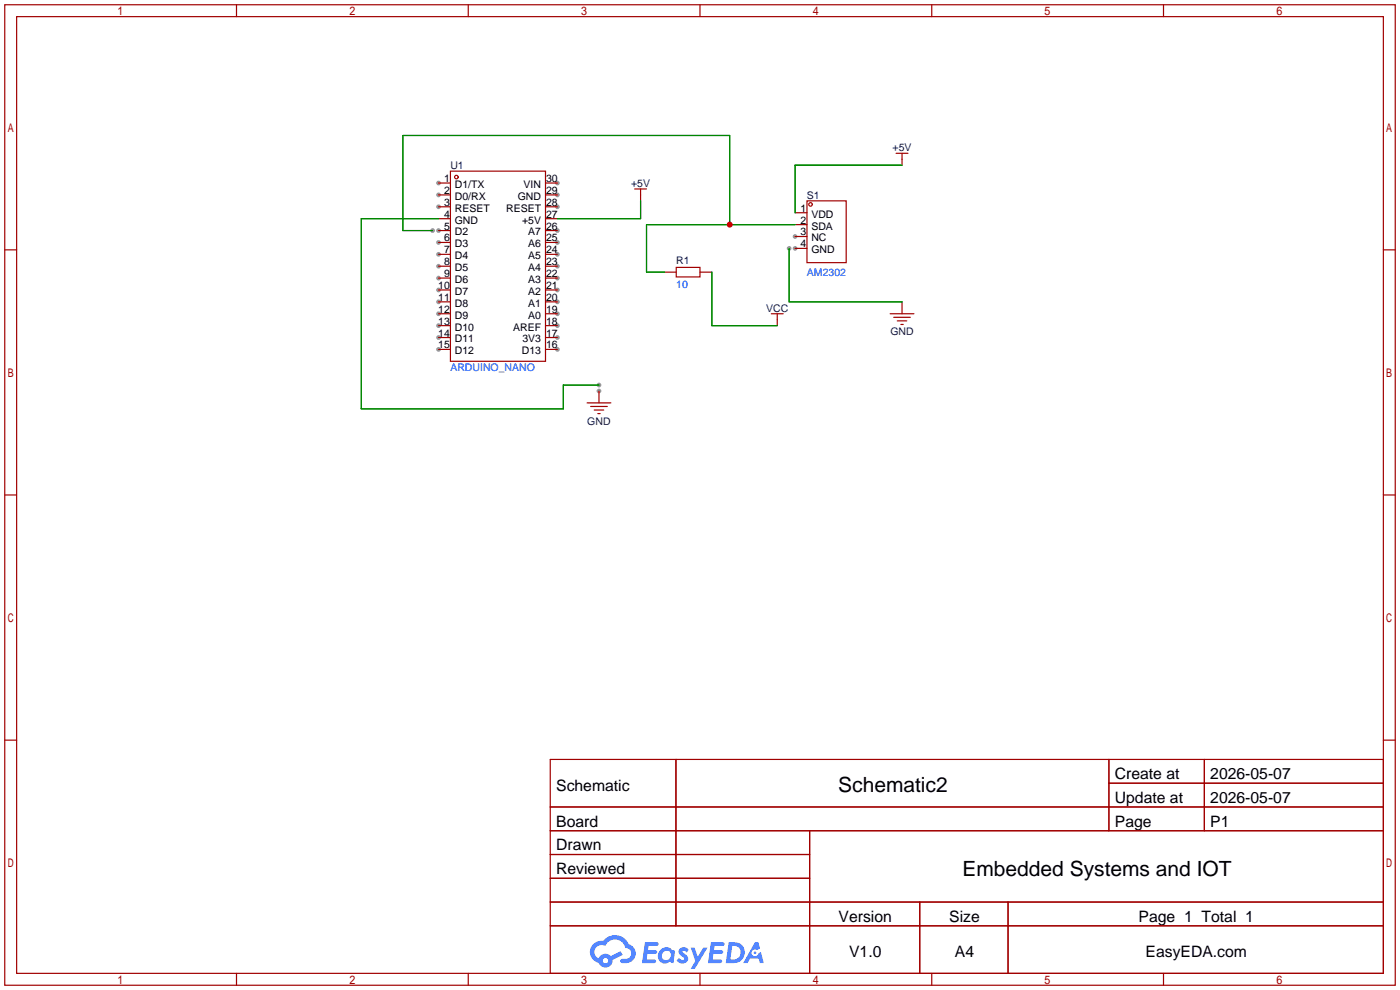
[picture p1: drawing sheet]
<svg xmlns="http://www.w3.org/2000/svg" width="299mm" height="212mm" viewBox="0 0 299 212" stroke-linecap="round" stroke-linejoin="round" font-family="sans-serif">
<g fill="#999">
<circle cx="169.9" cy="50.5" r=".51"/>
<circle cx="169.9" cy="53.1" r=".51"/>
<circle cx="128" cy="83.6" r=".51"/>
<circle cx="93.7" cy="39.1" r=".51"/>
<circle cx="93.7" cy="41.7" r=".51"/>
<circle cx="93.7" cy="44.2" r=".51"/>
<circle cx="93.7" cy="49.3" r=".51"/>
<circle cx="93.7" cy="51.8" r=".51"/>
<circle cx="93.7" cy="54.4" r=".51"/>
<circle cx="93.7" cy="56.9" r=".51"/>
<circle cx="93.7" cy="59.4" r=".51"/>
<circle cx="93.7" cy="62" r=".51"/>
<circle cx="93.7" cy="64.5" r=".51"/>
<circle cx="93.7" cy="67.1" r=".51"/>
<circle cx="93.7" cy="69.6" r=".51"/>
<circle cx="93.7" cy="72.1" r=".51"/>
<circle cx="93.7" cy="74.7" r=".51"/>
<circle cx="119.1" cy="74.7" r=".51"/>
<circle cx="119.1" cy="72.1" r=".51"/>
<circle cx="119.1" cy="69.6" r=".51"/>
<circle cx="119.1" cy="67.1" r=".51"/>
<circle cx="119.1" cy="64.5" r=".51"/>
<circle cx="119.1" cy="62" r=".51"/>
<circle cx="119.1" cy="59.4" r=".51"/>
<circle cx="119.1" cy="56.9" r=".51"/>
<circle cx="119.1" cy="54.4" r=".51"/>
<circle cx="119.1" cy="51.8" r=".51"/>
<circle cx="119.1" cy="49.3" r=".51"/>
<circle cx="119.1" cy="44.2" r=".51"/>
<circle cx="119.1" cy="41.7" r=".51"/>
<circle cx="119.1" cy="39.1" r=".51"/>
<circle cx="128" cy="82.3" r=".51"/>
<circle cx="168.7" cy="53.1" r=".51"/>
<circle cx="92.5" cy="49.3" r=".51"/>
</g>
<g fill="none" stroke="#a10000" stroke-width=".25">
<path d="M1 1h297.2v209.6h-297.2zM3.6 3.6h292.1v204.4h-292.1zM50.5 1v2.6M100.1 1v2.6M149.6 1v2.6M199.1 1v2.6M248.7 1v2.6M1 53.4h2.6M295.7 53.4h2.5M1 105.8h2.6M295.7 105.8h2.5M1 158.2h2.6"/>
<path d="M295.7 158.2h2.5M117.6 162.3h178.1v45.7h-178.1zM117.6 172.5h178.1M117.6 177.5h178.1M144.5 162.3v35.6M173 177.5v30.5M237 162.3v15.2M237 167.4h58.7M257.4 162.3v15.2M117.6 182.6h55.4M117.6 192.8h178.1M117.6 187.7h55.4"/>
<path d="M117.6 197.9h178.1M196.6 192.8v15.2M215.4 192.8v15.2M50.5 208v2.6M100.1 208v2.6M149.6 208v2.6M199.1 208v2.6M248.7 208v2.6"/>
</g>
<g fill="#5487ff">
<path d="M145.3 202.7a1.3 1.3 0 0 1 1.9 .3l-.4 .6a.54 .54 0 0 0-.9-.2l.1 .2a1.34 1.34 0 0 1 .9 1.8 1.47 1.47 0 0 1-2.3-.1l.5-.6 .8 .5a.31 .31 0 0 0 .4-.3 .31 .31 0 0 0-.3-.4 1.12 1.12 0 0 1-.7-1.8z"/>
<path d="M147.6 202.5h.9l.6 2 1.2-2h.9l-2.7 4.6h-.9l1-1.7z"/>
<path d="M137.8 201.4h1.7a1.31 1.31 0 0 1 1.2 .2 .4 .4 0 0 1-.3 .5l-1.8 .1-.1 .9h1.6a.4 .4 0 0 1 .4 .4 .4 .4 0 0 1-.5 .4h-1.6l-.2 1.2h1.4a.46 .46 0 0 1 .5 0 .46 .46 0 0 1 .1 .5l-.4 .2h-2.6z"/>
<path d="M151.9 201.4h1.7a1.32 1.32 0 0 1 1.2 .2 .39 .39 0 0 1-.3 .5l-1.8 .1-.1 .9h1.6a.4 .4 0 0 1 .4 .4 .4 .4 0 0 1-.4 .4h-1.7l-.2 1.2h1.4a.46 .46 0 0 1 .5 0 .46 .46 0 0 1 .1 .5l-.4 .2h-2.6z"/>
<path d="M161.3 201.4h.8l.3 1.3-.6 .4a.75 .75 0 0 0-1.1 .3 .75 .75 0 0 0 .5 1 .75 .75 0 0 0 .9-.7l.5-.2 .6 2.3h-.8l-.3-.9h-1.8l-.5 .9h-1z"/>
<path d="M155.7 201.4l-.6 4.4h1.5a2.27 2.27 0 0 0 2.6-2.2 2.27 2.27 0 0 0-2.7-2.2zM156.5 202.1a1.5 1.5 0 0 1 1.8 1.6 1.5 1.5 0 0 1-1.9 1.4h-.3z"/>
<path d="M141.2 203a1.6 1.6 0 0 0-.3 2.3 1.6 1.6 0 0 0 2.3 .2l.7 .3 .3-2.4-.1-.3-.5-.1a1.58 1.58 0 0 0-2.4 0zM141.8 203.5a.98 .98 0 0 1 1.6 .4 .98 .98 0 0 1-1.1 1.3 .94 .94 0 0 1-.9-.7 .94 .94 0 0 1 .4-1z"/>
<path d="M126.8 201.8a2.37 2.37 0 0 0 1.1 4 1.54 1.54 0 0 0 1.8 1 1.54 1.54 0 0 0 1.2-1.6l2.2-1.1-.5-.8-2 1a1.57 1.57 0 0 0-2.7 .5 1.5 1.5 0 0 1-.7-2.1 1.5 1.5 0 0 1 2.2-.5 2.23 2.23 0 0 1 2.3-1.4 2.23 2.23 0 0 1 2 1.8 1.16 1.16 0 0 1 1.2 1.1 1.16 1.16 0 0 1-1.1 1.2h-.7a.47 .47 0 0 0-.5 .4 .47 .47 0 0 0 .4 .5 2.17 2.17 0 0 0 2.5-.9 2.17 2.17 0 0 0-.3-2.7l-.8-.4a3.2 3.2 0 0 0-5.5-.7l-1.1 .1zM128.8 205.3a.6 .6 0 0 1 1.2 0 .6 .6 0 0 1-1.2 0z"/>
<circle cx="161.4" cy="203.6" r=".28"/>
</g>
<g fill="none" stroke="#a10000" stroke-width=".25">
<path d="M93.7 39.1h2.6M96.3 36.6h20.3v40.6h-20.3zM116.6 39.1h2.5M191.5 32.8h2.6M192.8 32.8v2.5M93.7 41.7h2.6M93.7 44.2h2.6M93.7 46.7h2.6M93.7 49.3h2.6M93.7 51.8h2.6M93.7 54.4h2.6M93.7 56.9h2.6"/>
<path d="M93.7 59.4h2.6M116.6 41.7h2.5M116.6 44.2h2.5M116.6 46.7h2.5M116.6 49.3h2.5M116.6 51.8h2.5M116.6 54.4h2.5M116.6 56.9h2.5M116.6 59.4h2.5M135.6 40.4h2.6M136.9 40.4v2.5M142 58.2h2.5"/>
<path d="M144.5 57.2h5.1v2h-5.1zM149.6 58.2h2.5M169.9 45.5h2.6M169.9 48h2.6M169.9 50.5h2.6M169.9 53.1h2.6M172.5 42.9h8.3v13.2h-8.3zM93.7 62h2.6M93.7 64.5h2.6M93.7 67.1h2.6M93.7 69.6h2.6M93.7 72.1h2.6"/>
<path d="M93.7 74.7h2.6M116.6 62h2.5M116.6 64.5h2.5M116.6 67.1h2.5M116.6 69.6h2.5M116.6 72.1h2.5M116.6 74.7h2.5M164.8 67.1h2.6M166.1 67.1v2.5M190.2 67.1h5.1M191 67.8h3.6M191.8 68.6h2"/>
<path d="M192.5 69.3h.5M192.8 64.5v2.6M125.5 86.1h5.1M126.2 86.9h3.6M127 87.6h2M127.8 88.4h.5M128 83.6v2.5"/>
<circle cx="97.5" cy="37.8" r=".38"/>
<circle cx="173.2" cy="43.7" r=".38"/>
</g>
<path d="M192.8 35.3h-22.9v10.2M93.7 46.7h-16.5v40.7h43.2v-5.1h7.6M136.9 42.9v3.8h-17.8M152.1 58.2v11.4h14M156 48v-19h-69.9v20.3h6.4M168.7 53.1v11.4h24.1M169.9 48h-31.7v10.2h3.8" fill="none" stroke="#008700" stroke-width=".25"/>
<circle cx="156" cy="48" r=".63" fill="#c00"/>
<g font-size="4.5">
<text x="179.2" y="169.4">Schematic2</text>
<text x="205.7" y="187.1">Embedded Systems and IOT</text>
</g>
<g font-size="3.4">
<text x="238.3" y="166.5">Create at</text>
<text x="258.7" y="166.5">2026-05-07</text>
<text x="118.9" y="169">Schematic</text>
<text x="238.3" y="171.6">Update at</text>
<text x="258.7" y="171.6">2026-05-07</text>
<text x="118.9" y="176.6">Board</text>
<text x="238.3" y="176.6">Page</text>
<text x="258.7" y="176.6">P1</text>
<text x="118.9" y="181.7">Drawn</text>
<text x="118.9" y="186.8">Reviewed</text>
<text x="179.2" y="197">Version</text>
<text x="202.9" y="197">Size</text>
<text x="243.3" y="197">Page 1 Total 1</text>
<text x="181.5" y="204.6">V1.0</text>
<text x="204.1" y="204.6">A4</text>
<text x="244.8" y="204.6">EasyEDA.com</text>
</g>
<g font-size="2.2" fill="#000080">
<text x="190.8" y="32.3">+5V</text>
<text x="96.3" y="36.1">U1</text>
<text x="134.9" y="39.9">+5V</text>
<text x="172.5" y="42.5">S1</text>
<text x="144.5" y="56.4">R1</text>
<text x="163.7" y="66.6">VCC</text>
<text x="190.3" y="71.7">GND</text>
<text x="125.5" y="90.7">GND</text>
</g>
<g font-size="2.2">
<text x="94.9" y="38.9">1</text>
<text x="94.9" y="41.4">2</text>
<text x="97.2" y="40.2">D1/TX</text>
<text x="111.9" y="40.2">VIN</text>
<text x="116.7" y="41.4">29</text>
<text x="116.7" y="38.9">30</text>
<text x="94.9" y="44">3</text>
<text x="94.9" y="46.5">4</text>
<text x="97.2" y="42.7">D0/RX</text>
<text x="97.2" y="45.3">RESET</text>
<text x="97.2" y="47.8">GND</text>
<text x="108.2" y="45.3">RESET</text>
<text x="110.7" y="42.7">GND</text>
<text x="111.6" y="47.8">+5V</text>
<text x="116.7" y="46.5">27</text>
<text x="116.7" y="44">28</text>
<text x="171.1" y="45.3">1</text>
<text x="171.1" y="47.8">2</text>
<text x="173.4" y="46.5">VDD</text>
<text x="94.9" y="49.1">5</text>
<text x="94.9" y="51.6">6</text>
<text x="97.2" y="50.3">D2</text>
<text x="97.2" y="52.9">D3</text>
<text x="112.9" y="52.9">A6</text>
<text x="112.9" y="50.3">A7</text>
<text x="116.7" y="51.6">25</text>
<text x="116.7" y="49.1">26</text>
<text x="171.1" y="50.3">3</text>
<text x="171.1" y="52.9">4</text>
<text x="173.4" y="49.1">SDA</text>
<text x="173.4" y="51.6">NC</text>
<text x="94.9" y="54.1">7</text>
<text x="94.9" y="56.7">8</text>
<text x="94.9" y="59.2">9</text>
<text x="97.2" y="55.4">D4</text>
<text x="97.2" y="58">D5</text>
<text x="112.9" y="58">A4</text>
<text x="112.9" y="55.4">A5</text>
<text x="116.7" y="59.2">22</text>
<text x="116.7" y="56.7">23</text>
<text x="116.7" y="54.1">24</text>
<text x="173.4" y="54.1">GND</text>
<text x="93.6" y="61.8">10</text>
<text x="93.6" y="64.3">11</text>
<text x="97.2" y="60.5">D6</text>
<text x="97.2" y="63">D7</text>
<text x="97.2" y="65.6">D8</text>
<text x="112.9" y="65.6">A1</text>
<text x="112.9" y="63">A2</text>
<text x="112.9" y="60.5">A3</text>
<text x="116.7" y="64.3">20</text>
<text x="116.7" y="61.8">21</text>
<text x="93.6" y="66.8">12</text>
<text x="93.6" y="69.4">13</text>
<text x="93.6" y="71.9">14</text>
<text x="97.2" y="68.1">D9</text>
<text x="97.2" y="70.7">D10</text>
<text x="109.7" y="70.7">AREF</text>
<text x="112.9" y="68.1">A0</text>
<text x="116.7" y="71.9">17</text>
<text x="116.7" y="69.4">18</text>
<text x="116.7" y="66.8">19</text>
<text x="93.6" y="74.5">15</text>
<text x="97.2" y="73.2">D11</text>
<text x="97.2" y="75.7">D12</text>
<text x="111.5" y="75.7">D13</text>
<text x="111.7" y="73.2">3V3</text>
<text x="116.7" y="74.5">16</text>
</g>
<g font-size="2.2" fill="#00f">
<text x="172.5" y="59">AM2302</text>
<text x="144.5" y="61.5">10</text>
<text x="96.3" y="79.3">ARDUINO_NANO</text>
</g>
</svg>
